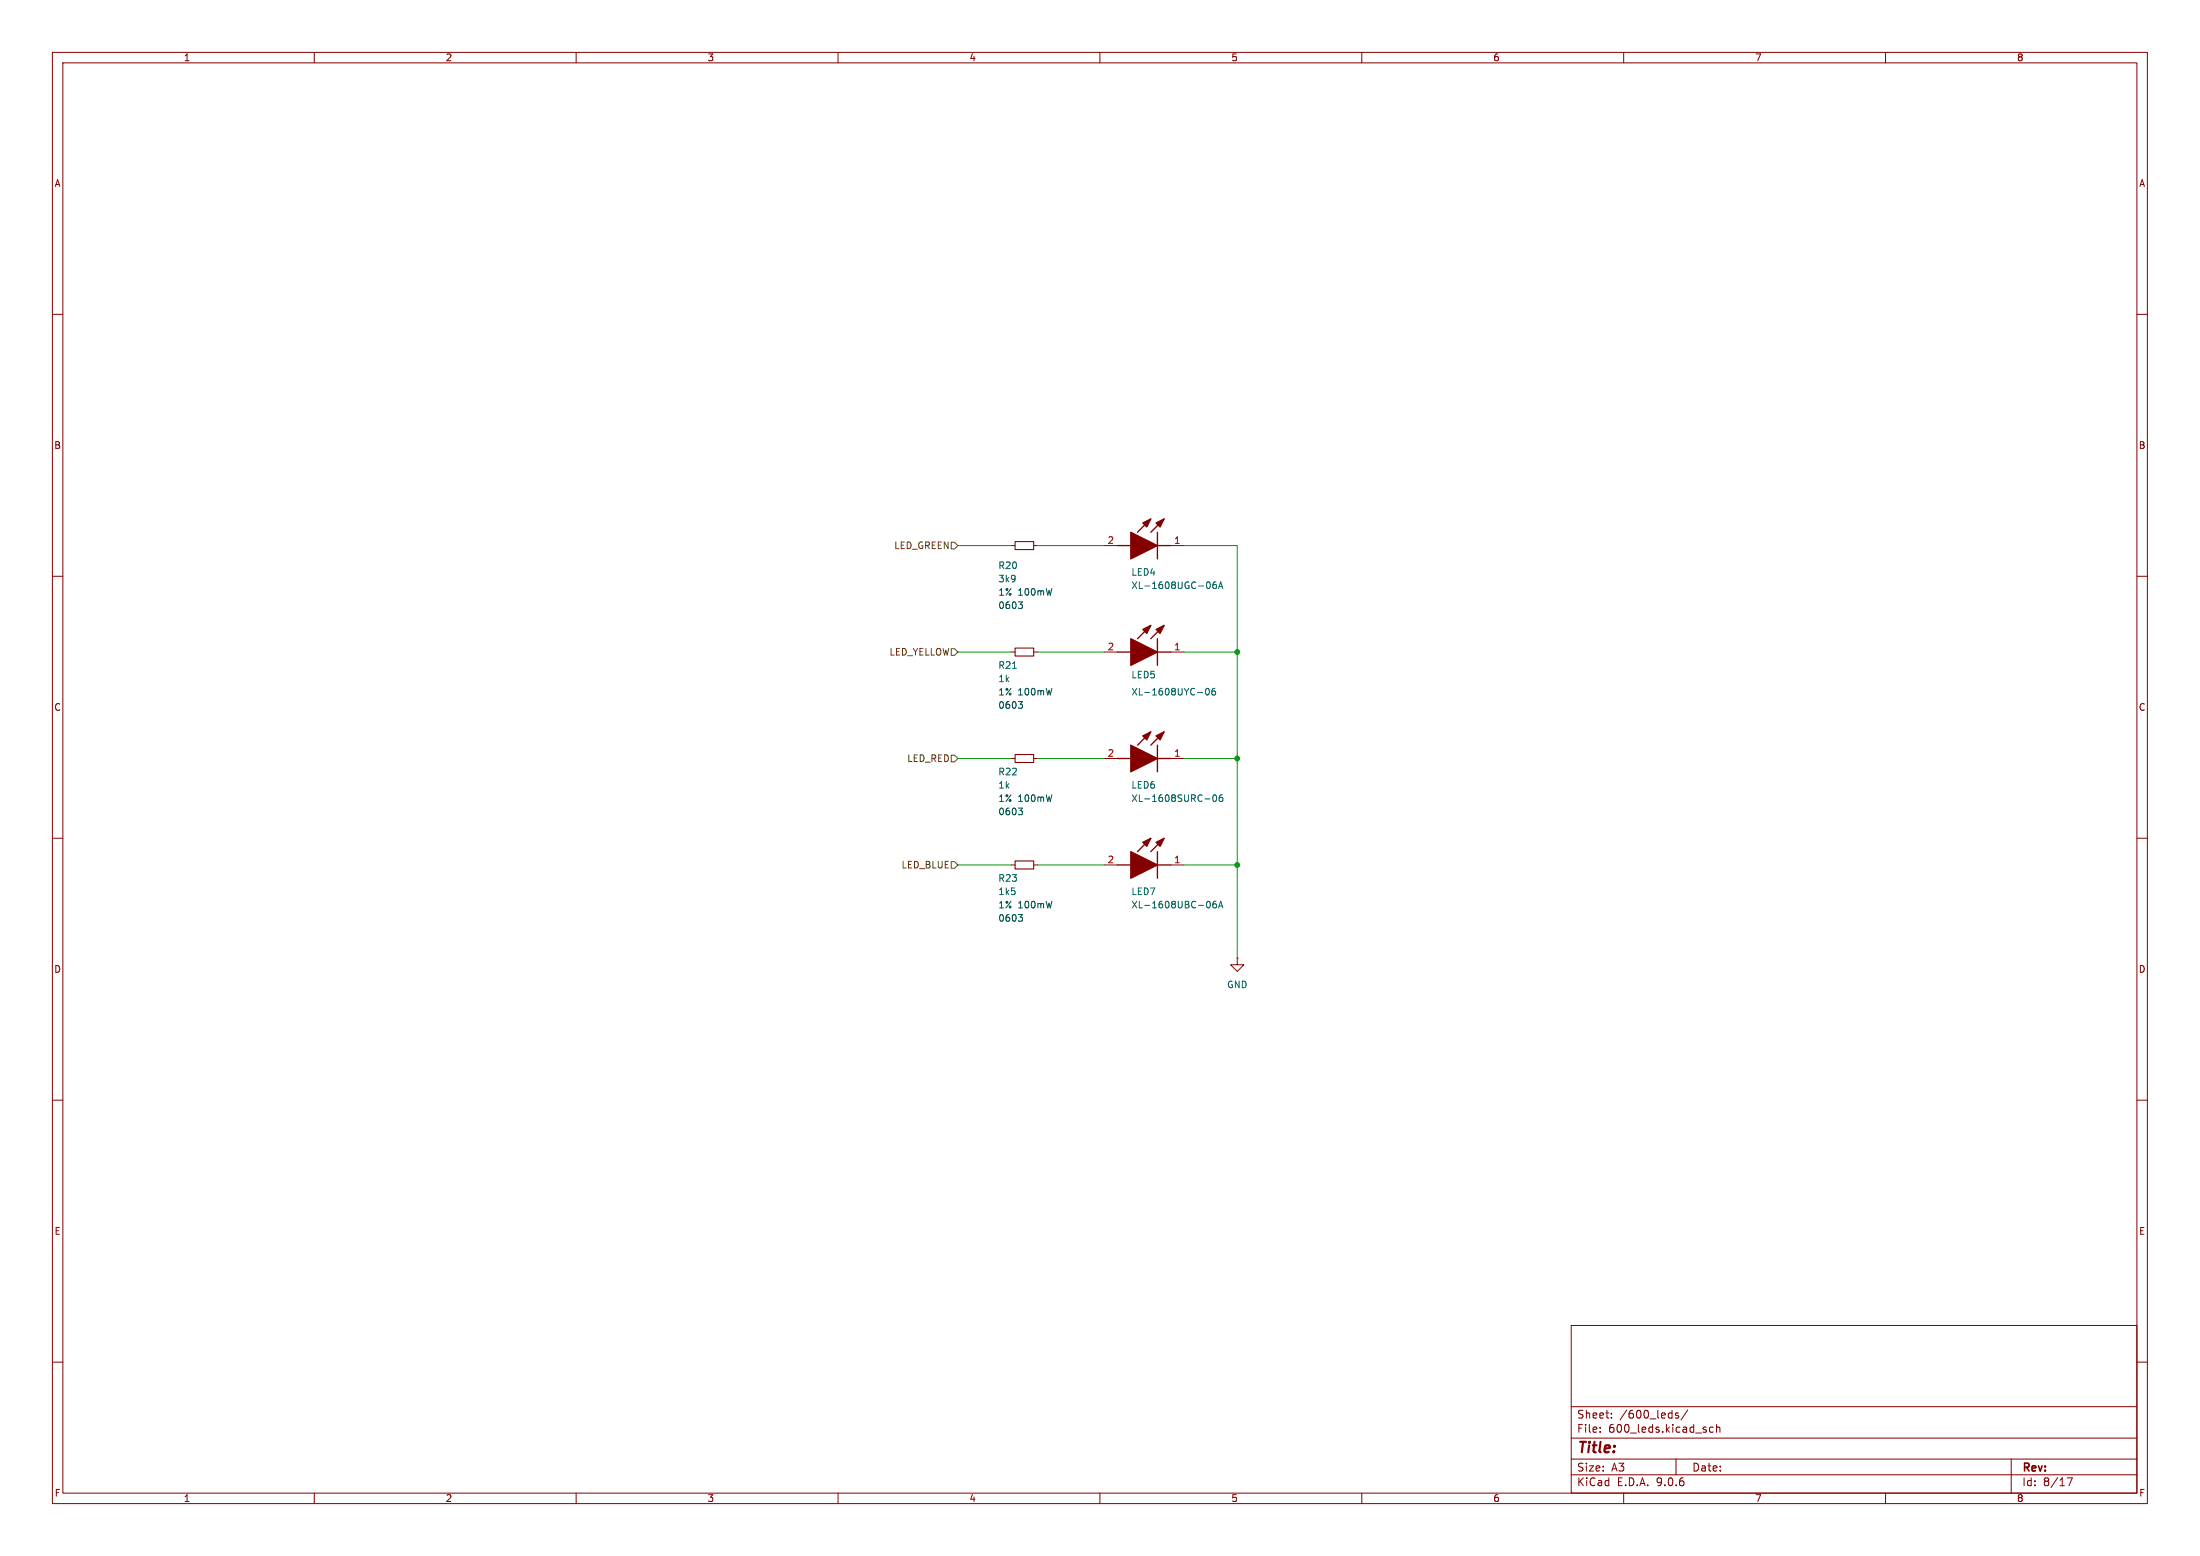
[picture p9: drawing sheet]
<svg xmlns="http://www.w3.org/2000/svg" width="297mm" height="210mm" viewBox="0 0 297 210" stroke-linecap="round" stroke-linejoin="round" font-family="sans-serif">
<g fill="none" stroke="#840000" stroke-width=".14">
<path d="M7.1 7.1h282.8v195.8h-282.8zM8.5 8.5h280v193h-280zM42.4 7.1v1.4M77.8 7.1v1.4M113.1 7.1v1.4M148.5 7.1v1.4M183.8 7.1v1.4M219.2 7.1v1.4M254.6 7.1v1.4M7.1 42.4h1.4M288.5 42.4h1.4M7.1 77.8h1.4"/>
<path d="M136.5 73.6h.5M137 73.1h2.5v1.1h-2.5zM139.5 73.6h.6M149.1 73.6h1.8M158 73.6h1.8M288.5 77.8h1.4M136.5 88h.5M137 87.5h2.5v1h-2.5zM139.5 88h.6M149.1 88h1.8M158 88h1.8M7.1 113.1h1.4"/>
<path d="M136.5 116.7h.5M136.5 102.4h.5M137 101.8h2.5v1.1h-2.5zM137 116.2h2.5v1.1h-2.5zM139.5 116.7h.6M139.5 102.4h.6M149.1 116.7h1.8M149.1 102.4h1.8M158 116.7h1.8M158 102.4h1.8M288.5 113.1h1.4M167 129.3v.9h.9l-.9 .9-.9-.9h.9"/>
<path d="M167 129.3h.1M7.1 148.5h1.4M288.5 148.5h1.4M212.1 178.9h76.4v22.6h-76.4zM7.1 183.8h1.4M212.1 199h76.4M212.1 196.9h76.4M212.1 194.1h76.4M212.1 189.9h76.4M216 193.2v.1M216 192.7v.1M217.5 191.3v.1"/>
<path d="M217.5 190.7v.1M226.3 196.9v2.1M226.6 190.7h-.3l-.1 .1v.2l.4 .1v.3h-.4M227.8 190.3l-.9 1.4M231.3 192.7l-.3-.1-.2 .2 .1 .5h.4M231.7 192.7l.2-.1 .2 .1 .1 .6M231.7 192.2v1.1M271.5 196.9v4.6M279.1 199.5h.7l-.5 1M288.5 183.8h1.4M42.4 201.5v1.4M77.8 201.5v1.4"/>
<path d="M113.1 201.5v1.4M148.5 201.5v1.4M183.8 201.5v1.4M219.2 201.5v1.4M254.6 201.5v1.4"/>
</g>
<path d="M137.5 81.2h.5l-.3 .4M137.5 94.7h.5l-.3 .3M137.9 81.6l.1 .1v.3l-.1 .1M137.9 95l.1 .2v.2l-.1 .2M137.5 109.1h.5l-.3 .3M137.9 109.4l.1 .2v.2l-.1 .2M137.5 123.4h.5l-.3 .4M137.9 123.8l.1 .1v.3l-.1 .1" fill="none" stroke="#004848" stroke-width=".14"/>
<g fill="none" stroke="#006464" stroke-width=".14">
<path d="M163.2 78.5a.56 .56 0 0 1 0 .9M164.2 78.5l-.3 .1a.6 .6 0 0 0 0 .8l.3-.1v-.3l-.1-.1h-.3l-.1 .1M164.5 79.4l.3-.9 .3 .9M164.6 79.2h.4M136.7 90.2h.5M161.7 93.5h.7M162.9 92.9h.1a.48 .48 0 0 1 .3 .5 .48 .48 0 0 1-.3 .4 .6 .6 0 0 1-.1-.9zM164 92.9h-.2a.6 .6 0 0 0 0 .9l.3-.1v-.3l-.2-.2-.2 .1-.1 .1M162.7 107.8h.6M163.8 107.4l.1-.1a.48 .48 0 0 1 .4 .4 .48 .48 0 0 1-.4 .5l-.2-.4zM165 107.3h-.2a.6 .6 0 0 0 0 .9l.3-.1v-.3l-.2-.2h-.1l-.2 .2M163.1 121.6a.48 .48 0 0 1 .3 .5 .48 .48 0 0 1-.3 .4"/>
<path d="M164.2 121.6l-.3 .1a.6 .6 0 0 0 0 .8h.3v-.3l-.1-.2h-.2l-.2 .2M164.5 122.5l.3-.9 .3 .9M164.6 122.3h.4"/>
</g>
<g fill="none" stroke="#840000" stroke-width=".18">
<path d="M150.9 73.6h1.8M155.4 70l-1.8 1.8M156.3 71.8v3.6M156.3 73.6h1.7M157.2 70l-1.8 1.8M150.9 88h1.8M155.4 98.8l-1.8 1.8M155.4 84.4l-1.8 1.8M156.3 86.2v3.6M156.3 88h1.7M157.2 98.8l-1.8 1.8M157.2 84.4l-1.8 1.8"/>
<path d="M150.9 116.7h1.8M150.9 102.4h1.8M155.4 113.1l-1.8 1.8M156.3 116.7h1.7M156.3 100.6v3.6M156.3 114.9v3.6M156.3 102.4h1.7M157.2 113.1l-1.8 1.8"/>
</g>
<g fill="#840000" stroke="#840000" stroke-width=".18">
<path d="M152.7 114.9l3.6 1.8-3.6 1.8z"/>
<path d="M156.1 113.7l1.1-.6-.6 1.1z"/>
<path d="M154.3 113.7l1.1-.6-.6 1.1z"/>
<path d="M152.7 100.6l3.6 1.8-3.6 1.8z"/>
<path d="M156.1 99.3l1.1-.5-.6 1.1z"/>
<path d="M154.3 99.3l1.1-.5-.6 1.1z"/>
<path d="M152.7 71.8l3.6 1.8-3.6 1.8z"/>
<path d="M156.1 70.6l1.1-.6-.6 1.1z"/>
<path d="M154.3 70.6l1.1-.6-.6 1.1z"/>
<path d="M152.7 86.2l3.6 1.8-3.6 1.8z"/>
<path d="M156.1 85l1.1-.6-.6 1.1z"/>
<path d="M154.3 85l1.1-.6-.6 1.1z"/>
</g>
<path d="M128.4 73.2h.5l.4 .4-.4 .5h-.5zM128.4 87.6h.5l.4 .4-.4 .5h-.5zM128.4 116.3h.5l.4 .4-.4 .5h-.5zM128.4 101.9h.5l.4 .5-.4 .4h-.5z" fill="none" stroke="#725600" stroke-width=".14"/>
<path d="M129.3 73.6h7.2M140.1 73.6h9M159.8 73.6h7.2v55.7M129.3 88h7.2M140.1 88h9M159.8 88h7.2M129.3 102.4h7.2M129.3 116.7h7.2M140.1 102.4h9M140.1 116.7h9M159.8 102.4h7.2M159.8 116.7h7.2" fill="none" stroke="#009600" stroke-width=".14"/>
<g fill="#009600" stroke="#009600" stroke-width=".14">
<circle cx="167" cy="102.4" r=".32"/>
<circle cx="167" cy="88" r=".32"/>
<circle cx="167" cy="116.7" r=".32"/>
</g>
<text font-size="2" fill="#840000" x="212.8" y="196.5">Title:</text>
<g font-size="1.5" fill="#840000">
<text x="212.8" y="191.6">Sheet:</text>
<text x="218.6" y="191.6">/600_leds/</text>
<text x="212.8" y="193.5">File:</text>
<text x="217.1" y="193.5">600_leds.kicad_sch</text>
<text x="212.8" y="200.7">KiCad</text>
<text x="212.8" y="198.7">Size:</text>
<text x="217.5" y="198.7">A3</text>
<text x="218.3" y="200.7">E.D.A.</text>
<text x="223.7" y="200.7">9.0.6</text>
<text x="228.4" y="198.7">Date:</text>
<text x="272.9" y="198.9">Rev:</text>
<text x="272.9" y="200.7">Id:</text>
<text x="275.8" y="200.7">8/17</text>
</g>
<g font-size="1.3" fill="#840000">
<text x="24.7" y="8.4">1</text>
<text x="60.1" y="8.4">2</text>
<text x="95.5" y="8.4">3</text>
<text x="130.8" y="8.4">4</text>
<text x="166.2" y="8.4">5</text>
<text x="201.5" y="8.4">6</text>
<text x="236.9" y="8.4">7</text>
<text x="272.2" y="8.4">8</text>
<text x="7.3" y="25.4">A</text>
<text x="288.7" y="25.4">A</text>
<text x="7.2" y="60.7">B</text>
<text x="288.7" y="60.7">B</text>
<text x="7.2" y="96.1">C</text>
<text x="288.7" y="96.1">C</text>
<text x="7.2" y="131.4">D</text>
<text x="288.7" y="131.4">D</text>
<text x="7.3" y="166.8">E</text>
<text x="288.7" y="166.8">E</text>
<text x="7.3" y="202.1">F</text>
<text x="24.7" y="202.9">1</text>
<text x="60.1" y="202.9">2</text>
<text x="95.5" y="202.9">3</text>
<text x="130.8" y="202.9">4</text>
<text x="166.2" y="202.9">5</text>
<text x="201.5" y="202.9">6</text>
<text x="236.9" y="202.9">7</text>
<text x="272.2" y="202.9">8</text>
<text x="288.7" y="202.1">F</text>
</g>
<g font-size="1.3" fill="#725600">
<text x="120.7" y="74.2">LED_GREEN</text>
<text x="120" y="88.6">LED_YELLOW</text>
<text x="122.4" y="103">LED_RED</text>
<text x="121.6" y="117.4">LED_BLUE</text>
</g>
<g font-size="1.3" fill="#006464">
<text x="134.7" y="76.9">R20</text>
<text x="152.7" y="77.8">LED4</text>
<text x="134.7" y="78.7">3k9</text>
<text x="152.7" y="79.6">XL-1608UGC-06A</text>
<text x="134.7" y="90.4">R21</text>
<text x="134.7" y="92.2">1k</text>
<text x="152.7" y="94">XL-1608UYC-06</text>
<text x="152.7" y="91.7">LED5</text>
<text x="134.7" y="104.8">R22</text>
<text x="134.7" y="106.6">1k</text>
<text x="152.7" y="106.6">LED6</text>
<text x="152.7" y="108.4">XL-1608SURC-06</text>
<text x="134.7" y="119.1">R23</text>
<text x="134.7" y="120.9">1k5</text>
<text x="152.7" y="122.7">XL-1608UBC-06A</text>
<text x="152.7" y="120.9">LED7</text>
<text x="165.6" y="133.5">GND</text>
</g>
<g font-size="1.3" fill="#a90000">
<text x="149.5" y="73.5">2</text>
<text x="158.4" y="73.5">1</text>
<text x="149.5" y="87.8">2</text>
<text x="158.4" y="87.8">1</text>
<text x="149.5" y="102.2">2</text>
<text x="158.4" y="102.2">1</text>
<text x="149.5" y="116.6">2</text>
<text x="158.4" y="116.6">1</text>
</g>
<g font-size="1.3" fill="#004848">
<text x="134.7" y="80.5">1%</text>
<text x="134.7" y="82.3">0603</text>
<text x="137.4" y="80.5">100mW</text>
<text x="134.7" y="94">1%</text>
<text x="134.7" y="95.8">0603</text>
<text x="137.4" y="94">100mW</text>
<text x="134.7" y="108.4">1%</text>
<text x="134.7" y="110.2">0603</text>
<text x="137.4" y="108.4">100mW</text>
<text x="134.7" y="122.7">1%</text>
<text x="134.7" y="124.5">0603</text>
<text x="137.4" y="122.7">100mW</text>
</g>
</svg>
